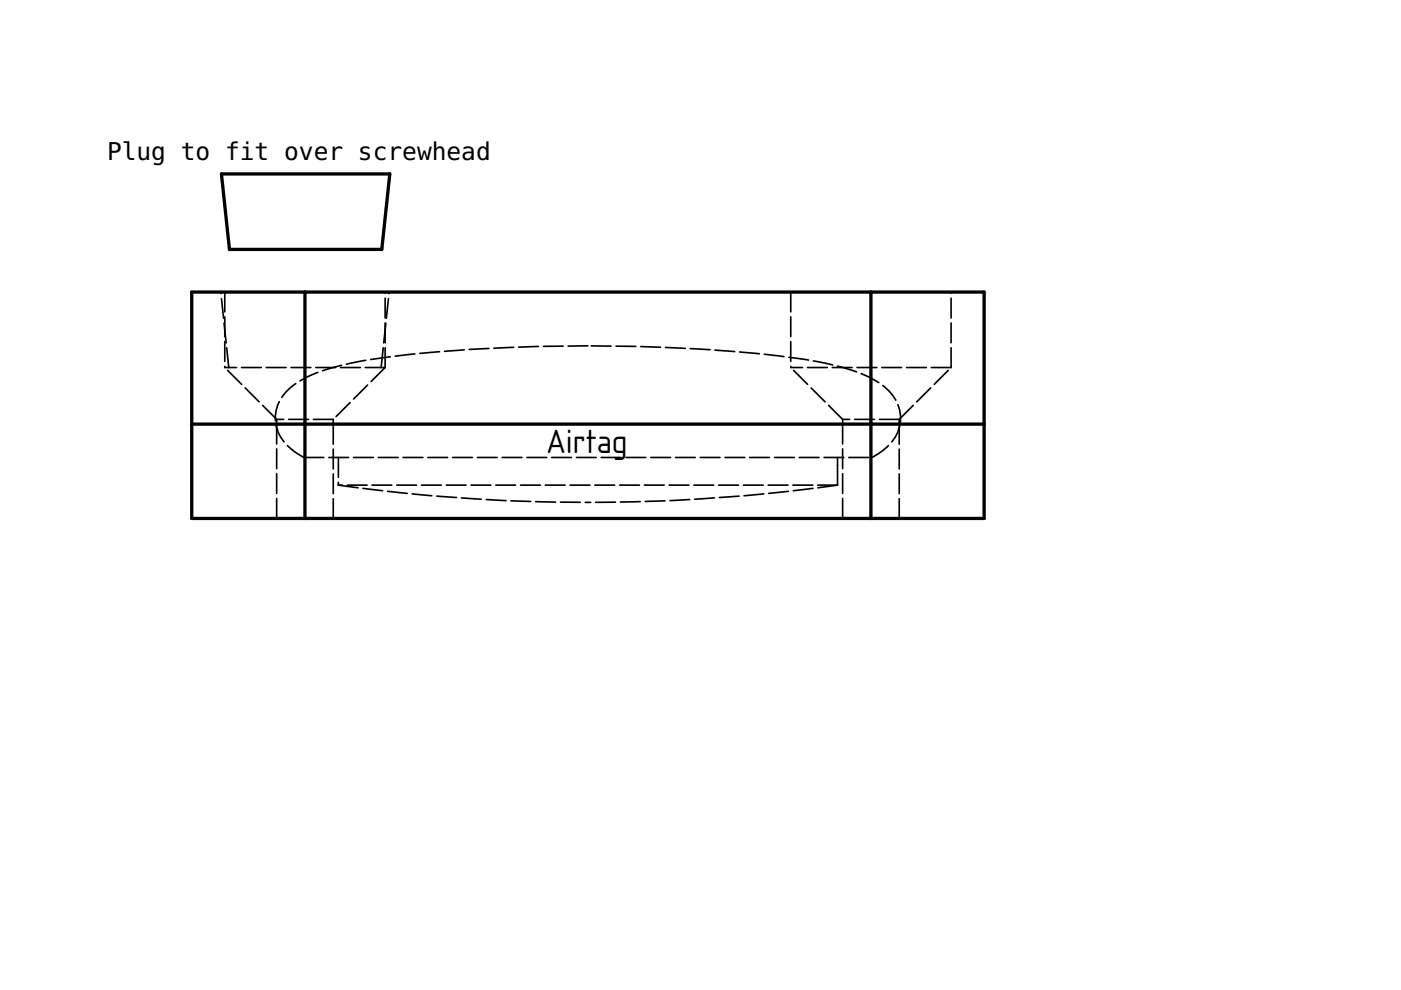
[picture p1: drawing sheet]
<svg xmlns="http://www.w3.org/2000/svg" width="297mm" height="210mm" viewBox="0 0 297 210" stroke-linecap="round" stroke-linejoin="round" font-family="sans-serif">
<path d="M46.9 36.9h35.7l-1.7 16h-32.3zM40.7 61.9h168v48h-168zM64.7 61.9v48M184.7 61.9v48M40.7 89.9h168" fill="none" stroke="#000" stroke-width=".7"/>
<g fill="none" stroke="#000" stroke-width=".35" stroke-dasharray="4.2 1">
<path d="M47.7 61.9h34M47.7 61.9h-7M47.7 61.9v16M48.5 77.9l-1.7-16M64.7 61.9v28M64.7 61.9h-17.9M64.7 61.9h-17M80.8 77.9l1.7-16M81.7 77.9l-11 11M81.7 77.9h-34M81.7 77.9v-16M81.7 61.9h-17"/>
<path d="M82.5 61.9h-17.8M124.7 73.3l-10.5 .2-13 .5-11.1 .8-7.8 .9a61.1 61.1 0 0 0-17 4.2 10.9 10.9 0 0 0-6.8 7.4l-.1 1.3 .1 1.3M167.7 61.9h34M167.7 61.9v16M184.7 61.9h-102.2M184.7 61.9h-17M201.7 77.9h-34M201.7 77.9v-16M201.7 61.9h-17M208.7 61.9v28M208.7 61.9h-7M40.7 89.9v-28"/>
<path d="M40.7 89.9h18M40.7 89.9h17.8M58.5 89.9h132.3M58.5 89.9a10.4 10.4 0 0 0 6 7.1M58.5 89.9h6.2M58.7 88.9l-11-11M58.7 88.9v1M58.7 89.9v20M64.5 97h120.3M64.7 89.9v20M64.7 89.9h-6M64.7 89.9h114"/>
<path d="M64.7 89.9h126.1M70.7 88.9h-12M70.7 89.9v-1M70.7 89.9h-6M71.7 97v5.9M177.6 98.7v-1.7M178.7 89.9h6M178.7 88.9v1M178.7 88.9l-11-11M178.7 89.9v20M184.7 89.9v-28M184.7 89.9h6"/>
<path d="M190.7 89.9v-1M190.7 88.9h-12M190.7 88.9l10.9-11M190.7 89.9h-6M190.7 89.9h18M190.8 89.9a9 9 0 0 0-5.1-9.2 46 46 0 0 0-15.6-4.6l-9.5-1.1-11.9-1-13.7-.5-10.3-.2M190.8 89.9a10.1 10.1 0 0 1-6 7.1M208.7 89.9v20M40.7 109.9v-20M58.7 109.9h-18M64.7 109.9h-6M70.7 109.9v-20"/>
<path d="M70.7 109.9h-12M70.7 109.9h-6M71.7 102.9l14.3 1.7 13.8 1.1 9.4 .5 15.5 .3M177.6 102.9h-105.9M177.6 102.9v-4.2M177.6 102.9l-14 1.6-14 1.2-9.4 .5-15.5 .3M178.7 109.9h-114M178.7 109.9h6M184.7 109.9v-20M184.7 109.9h-6M190.7 109.9h-12M190.7 109.9v-20"/>
<path d="M190.7 109.9h-6M208.7 109.9h-18"/>
</g>
<path d="M63.4 32.2h.1" fill="none" stroke="#000" stroke-width=".21"/>
<text font-size="6.7" x="115.9" y="96">Airtag</text>
<text font-size="5.2" x="22.7" y="33.9">Plug to fit over screwhead</text>
</svg>
